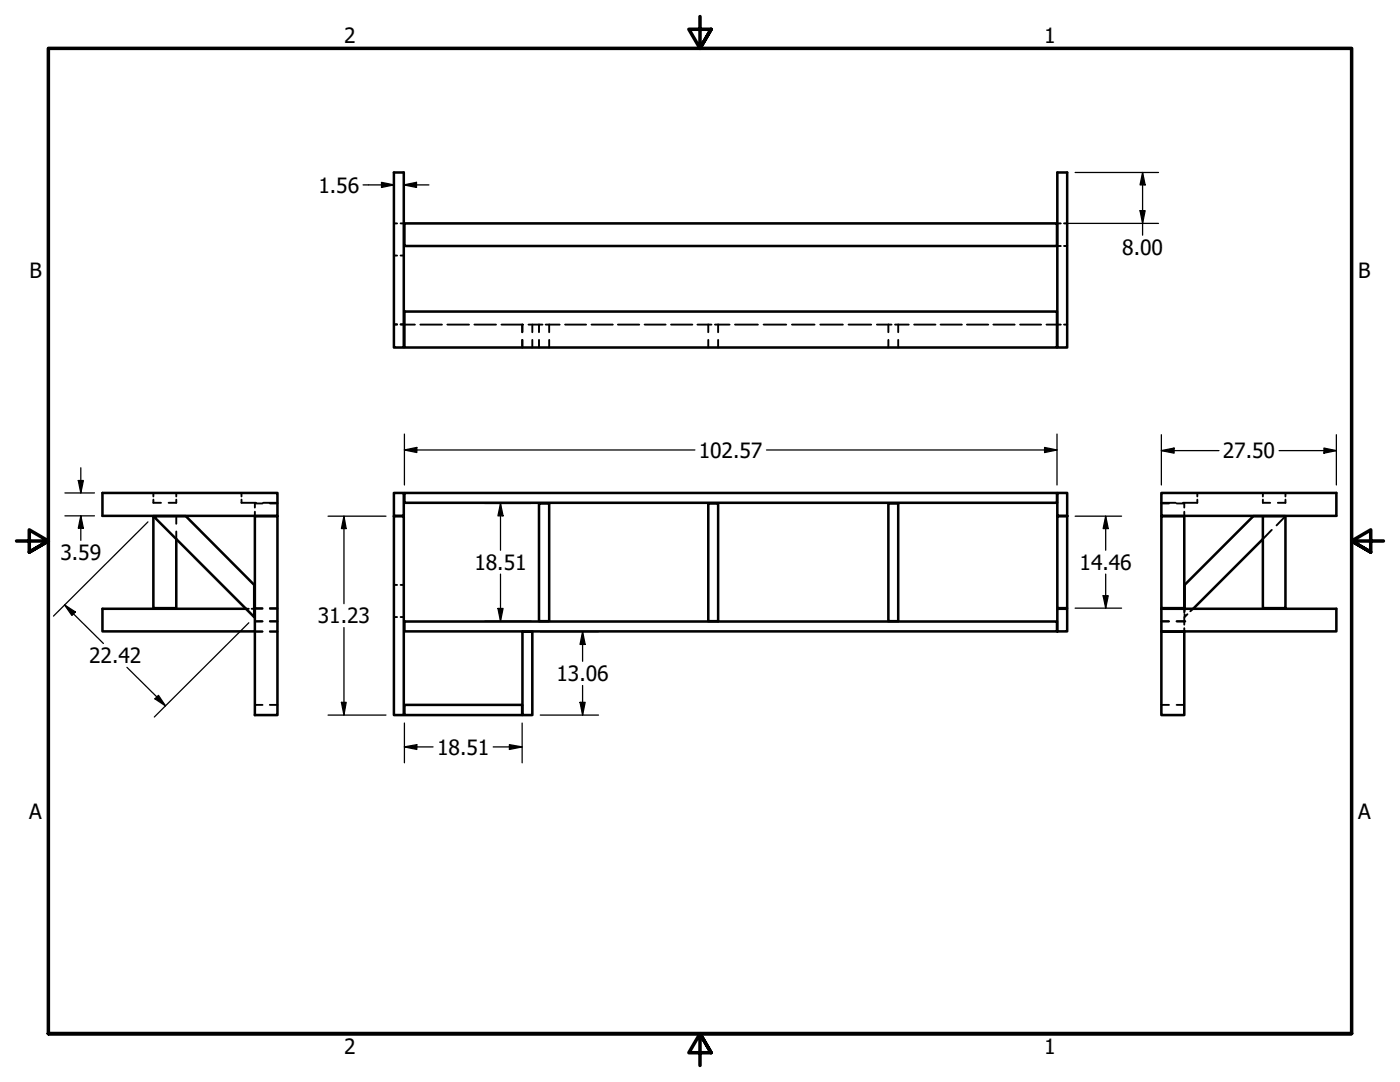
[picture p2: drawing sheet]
<svg xmlns="http://www.w3.org/2000/svg" width="279mm" height="216mm" viewBox="0 0 279 216" stroke-linecap="round" stroke-linejoin="round" font-family="sans-serif">
<!-- layer: Hidden (ANSI) -->
<g fill="none" stroke="#000" stroke-width=".38">
<path d="M78.6 44.6h.6M78.6 51h.6M79.9 44.6h.7M79.9 51h.7M211 44.6h.7M211 49.1h.7M212.3 44.6h.7M212.3 49.1h.7M78.6 64.8h.6M78.6 64.7h.6M79.9 64.8h.7M79.9 64.7h.7"/>
<path d="M80.7 64.8h2.1M83.9 64.8h4.3M89.3 64.8h4.3M94.7 64.8h4.3M100.1 64.8h4.3M104.2 64.8v1.5M104.2 67.8v1.5M104.3 64.8v1.5M104.3 67.8v1.5M105.5 64.8h2.8M106.2 64.8v1.5M106.2 67.8v1.5"/>
<path d="M107.6 64.8v1.5M107.6 67.8v1.5M108.9 64.8h2.8M109.6 64.8v1.5M109.6 67.8v1.5M112.8 64.8h4.2M118 64.8h4.3M123.3 64.8h4.3M128.7 64.8h4.1M133.9 64.8h4.3M139.2 64.8h2.8M141.4 64.8v1.5"/>
<path d="M141.4 67.8v1.5M142.7 64.8h2.9M143.3 64.8v1.5M143.3 67.8v1.5M146.7 64.8h4.6M152.4 64.8h4.5M158.1 64.8h4.5M163.7 64.8h4.5M169.4 64.8h4.5M175 64.8h2.9M177.3 64.8v1.5M177.3 67.8v1.5"/>
<path d="M178.6 64.8h2.8M179.3 64.8v1.5M179.3 67.8v1.5M182.4 64.8h4.3M187.7 64.8h4.3M193 64.8h4.2M198.2 64.8h4.3M203.6 64.8h4.2M208.9 64.8h2M211 64.8h.7M212.3 64.8h.7M30.6 99.7v.6h1.5"/>
<path d="M30.6 98.4v.7M35.2 99.7v.6h-1.5M35.2 98.4v.7M48.2 98.4v.7M48.2 99.7v.6h2.9M239 99.7v.6h-2.9M239 98.4v.7M252 99.7v.6h1.5M252 98.4v.7M256.5 99.7v.6h-1.5M256.5 98.4v.7M35.2 103v1.5"/>
<path d="M35.2 106v1.6M50.9 102.1v.8M52.4 100.5h-1.5v.8M52.5 100.3h2.9M53.8 100.5h1.6M78.6 116.7h.6M79.9 116.7h.7M231.8 100.3h2.8M231.8 100.5h1.5M234.8 100.5h1.5v.8M236.3 102.1v.8M253.8 105.7l-1.8 1.9"/>
<path d="M256.5 103l-1.7 1.8M49.1 121.5h.6M50.2 121.5h.5M50.9 124h1.5M50.9 126h1.5M50.9 121.3h1.5M50.9 121.5h1.5M53.8 124h1.6M53.8 126h1.6M53.8 121.3h1.6M53.8 121.5h1.6M78.6 123.1h.6"/>
<path d="M79.9 123.1h.7M231.8 124h1.5M234.8 124h1.5v.7M236.3 123.1v.9h-1.5M236.3 121.5v.8M236.3 125.3v.7M236.4 122.6v.5l.6-.5M236.4 121.5v.5M238.1 121.5l-.5 .5M50.9 140.7h1.5M53.8 140.7h1.6M231.8 140.7h1.5"/>
<path d="M234.8 140.7h1.5"/>
</g>
<!-- layer: Visible (ANSI) -->
<g fill="none" stroke="#000" stroke-width=".51">
<path d="M78.6 34.4h2v34.9h-2zM211 34.4h2v34.9h-2zM80.7 44.6h130.2v4.5h-130.2zM80.7 62.2h130.2v7.1h-130.2zM20.4 98.4h35v4.5h-35zM78.6 98.4h2v4.5h-2zM80.7 98.4h130.2v1.9h-130.2zM211 98.4h2v4.5h-2zM231.8 98.4h34.9v4.5h-34.9zM30.6 103v18.3h4.6v-13.7M30.6 103h6.5l13.6 13.7v6.4zM50.9 103h4.5v39.7h-4.5z"/>
<path d="M50.9 102.9v.1M55.4 102.9v.1M78.6 103h2v39.7h-2zM107.6 100.5h2v23.5h-2zM141.4 100.5h1.9v23.5h-1.9zM177.3 100.5h2v23.5h-2zM211 103h2v18.3h-2zM231.8 102.9v.1M236.3 103h-4.5v18.3h4.5M236.3 102.9v18.6M252 103h4.5v18.3h-4.5zM252 103h-1.9l-13.7 13.7v4.8"/>
<path d="M252 107.6l-13.9 13.9M49.1 121.5h-28.7v4.5h30.5M50.7 121.5h.2M80.7 124h130.2v2h-130.2zM104.3 126h1.9v16.7h-1.9zM211 121.5h2v4.5h-2zM231.8 126h4.5v16.7h-4.5zM231.8 121.5h34.9v4.5h-34.9zM231.8 121.3v.2M231.8 126h.1M236.3 126h.1M80.7 140.7h23.5v2h-23.5z"/>
</g>
<!-- layer: Hidden (ANSI) -->
<circle cx="236.3" cy="124" r=".19" fill="#000"/>
<!-- layer: Border (ANSI) -->
<path d="M139.7 3.3v6.4l-2.2-3.9h4.4l-2.2 3.9 2.2-3.9M3.3 107.9h6.4l-3.9-2.2v4.5l3.9-2.3-3.9 2.3M276.1 107.9h-6.4l3.9-2.2v4.5l-3.9-2.3 3.9 2.3M9.7 206.2v-196.5h260v196.5h-260h260M141.9 210.1l-2.2-3.9 2.2 3.9h-4.4l2.2-3.9v6.4" fill="none" stroke="#000" stroke-width=".7"/>
<!-- layer: Dimension (ANSI) -->
<g fill="none" stroke="#000" stroke-width=".25">
<path d="M72.5 36.9h6.1M76.1 36.4l2.5 .5-2.5 .5zM78.6 36v4.1M80.6 36.9l2.5-.5v1zM80.6 36.9h5M80.6 36v4.1M214.6 34.4h16.6M228 34.4l.5 2.5h-1zM228 34.4v12.5M212.5 44.6h18.7M227.5 42h1l-.5 2.6zM13 98.4h5.9"/>
<path d="M15.6 95.9h1l-.5 2.5zM16.1 93.3v5.1M80.7 89.8l2.5-.5v1zM80.7 89.8h58M80.7 86.6v10.2M153 89.8h57.9M208.5 89.3l2.4 .5-2.4 .5zM210.9 86.6v10.2M231.8 89.9l2.5-.5v1zM231.8 89.9h11.5M231.8 86.7v10.1M255.3 89.9h11.4"/>
<path d="M264.2 89.4l2.5 .5-2.5 .5zM266.7 86.7v10.1M13 102.9h5.9M16.1 102.9l.5 2.5h-1zM16.1 102.9v4.9M29.5 104.1l-18.8 18.8M65.5 103h11.5M68.6 103l.5 2.5h-1zM68.6 103v17.5M96.7 100.5h9.3M99.9 100.5l.5 2.4h-1zM99.9 100.5v9.3"/>
<path d="M99.9 114.6v9.4M214.6 103h9.2M220.2 118.9h1l-.5 2.4zM220.7 103l.5 2.5h-1zM220.7 103v6.8M220.7 114.6v6.7M12.9 120.7l2.1 1.4-.6 .7zM12.9 120.7l7.7 7.7M25.3 133.2l7.7 7.6M31.6 138.7l1.4 2.1-2.1-1.4zM49.7 124.3l-18.9 18.8M68.6 125.2v17.5"/>
<path d="M96.7 124h9.3M99.4 121.4h1l-.5 2.6zM107.8 126h11.6M116.3 126l.5 2.6h-1zM116.3 126v6M116.3 136.8v5.9M214.6 121.3h9.2M65.5 142.7h11.5M68.1 140.1h1l-.5 2.6zM80.7 149l2.5-.4v.9zM80.7 144.3v7.9M80.7 149h5.7"/>
<path d="M98.4 149h5.8M101.7 148.6l2.5 .4-2.5 .5zM104.2 144.3v7.9M107.8 142.7h11.6M115.8 140.1h1l-.5 2.6z"/>
</g>
<g fill="#000">
<path d="M76.1 36.4l2.5 .5-2.5 .5z" fill-rule="evenodd"/>
<path d="M80.6 36.9l2.5-.5v1z" fill-rule="evenodd"/>
<path d="M228 34.4l.5 2.5h-1z" fill-rule="evenodd"/>
<path d="M227.5 42h1l-.5 2.6z" fill-rule="evenodd"/>
<path d="M15.6 95.9h1l-.5 2.5z" fill-rule="evenodd"/>
<path d="M80.7 89.8l2.5-.5v1z" fill-rule="evenodd"/>
<path d="M208.5 89.3l2.4 .5-2.4 .5z" fill-rule="evenodd"/>
<path d="M231.8 89.9l2.5-.5v1z" fill-rule="evenodd"/>
<path d="M264.2 89.4l2.5 .5-2.5 .5z" fill-rule="evenodd"/>
<path d="M16.1 102.9l.5 2.5h-1z" fill-rule="evenodd"/>
<path d="M68.6 103l.5 2.5h-1z" fill-rule="evenodd"/>
<path d="M99.9 100.5l.5 2.4h-1z" fill-rule="evenodd"/>
<path d="M220.2 118.9h1l-.5 2.4z" fill-rule="evenodd"/>
<path d="M220.7 103l.5 2.5h-1z" fill-rule="evenodd"/>
<path d="M12.9 120.7l2.1 1.4-.6 .7z" fill-rule="evenodd"/>
<path d="M31.6 138.7l1.4 2.1-2.1-1.4z" fill-rule="evenodd"/>
<path d="M99.4 121.4h1l-.5 2.6z" fill-rule="evenodd"/>
<path d="M116.3 126l.5 2.6h-1z" fill-rule="evenodd"/>
<path d="M68.1 140.1h1l-.5 2.6z" fill-rule="evenodd"/>
<path d="M80.7 149l2.5-.4v.9z" fill-rule="evenodd"/>
<path d="M101.7 148.6l2.5 .4-2.5 .5z" fill-rule="evenodd"/>
<path d="M115.8 140.1h1l-.5 2.6z" fill-rule="evenodd"/>
</g>
<g font-size="4.2">
<text x="68.7" y="8.6">2</text>
<text x="208.4" y="8.6">1</text>
<text x="63.6" y="38.4">1.56</text>
<text x="224" y="50.9">8.00</text>
<text x="5.9" y="55.5">B</text>
<text x="271.1" y="55.5">B</text>
<text x="139.4" y="91.3">102.57</text>
<text x="244" y="91.4">27.50</text>
<text x="12.1" y="111.7">3.59</text>
<text x="94.7" y="113.7">18.51</text>
<text x="215.5" y="113.7">14.46</text>
<text x="63.4" y="124.3">31.23</text>
<text x="17.8" y="132.3">22.42</text>
<text x="111.1" y="135.9">13.06</text>
<text x="87.2" y="150.6">18.51</text>
<text x="5.8" y="163.4">A</text>
<text x="271" y="163.4">A</text>
<text x="68.7" y="210.3">2</text>
<text x="208.4" y="210.3">1</text>
</g>
</svg>
